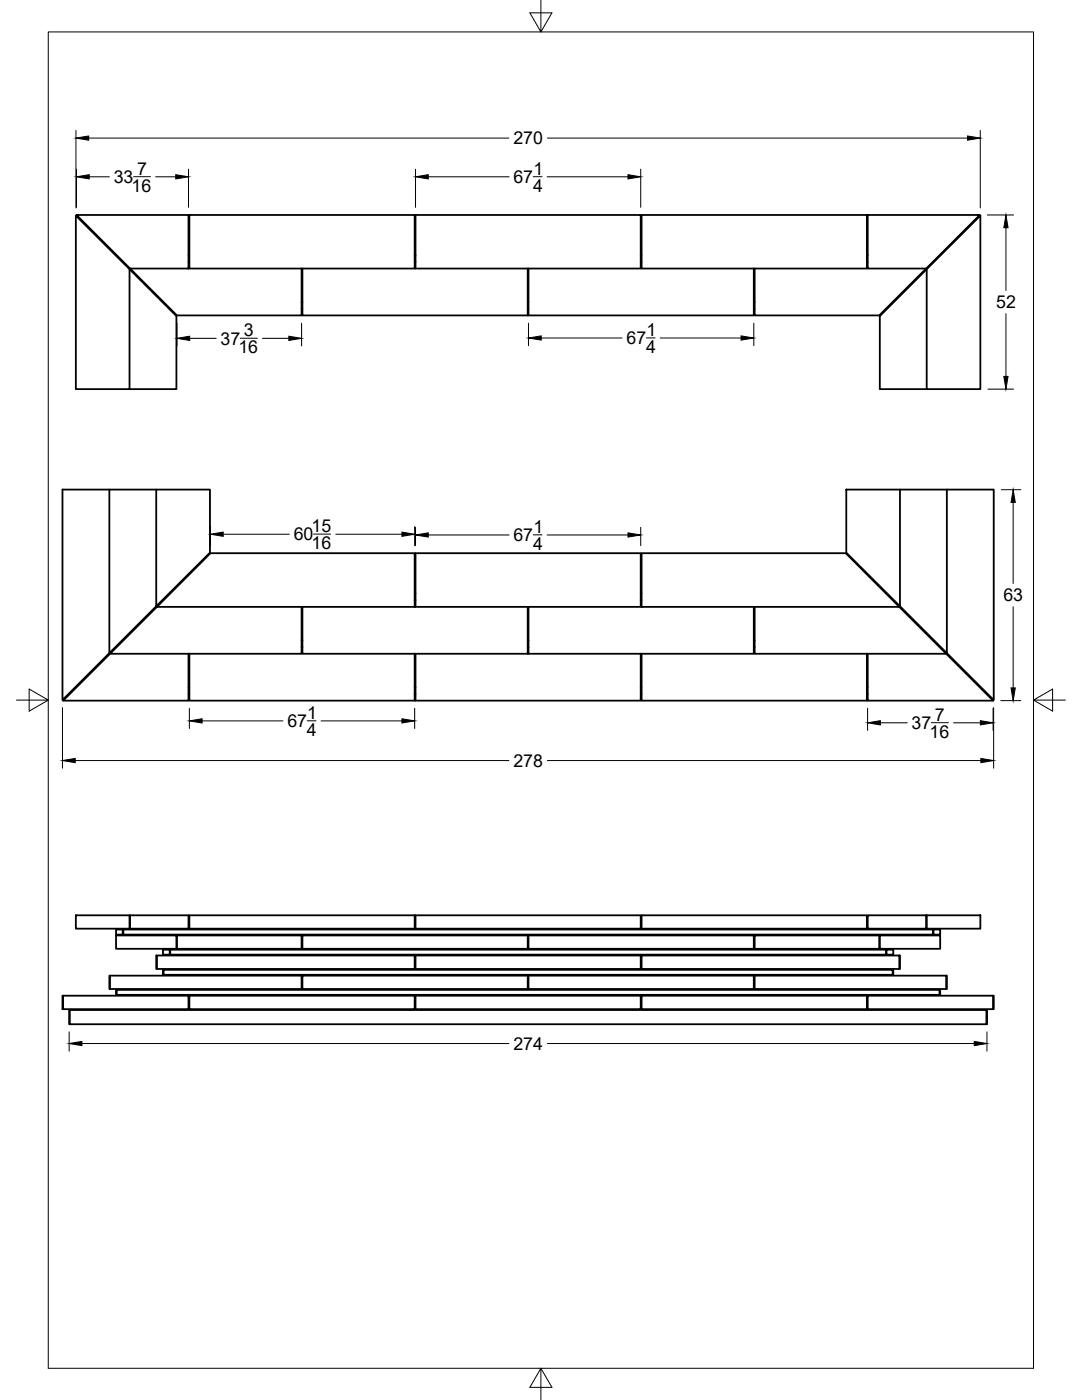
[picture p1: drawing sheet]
<svg xmlns="http://www.w3.org/2000/svg" width="216mm" height="279mm" viewBox="0 0 216 279" stroke-linecap="round" stroke-linejoin="round" font-family="sans-serif">
<!-- layer: Visible -->
<g fill="none" stroke="#000" stroke-width=".36">
<path d="M15.1 43l10.7 10.7v24h-10.7zM15.3 42.9h22.3v10.7h-11.6zM25.8 53.7l9.4 9.4v14.6h-9.4M26 53.6l9.3 9.3h24.9v-9.3M37.6 50.9h.2M37.6 52.3h.2M37.8 42.9h44.9v10.7h-44.9zM60.3 53.6v9.3h45v-9.3M82.7 50.9h.2M82.7 52.3h.2M82.9 42.9h44.9v10.7h-44.9zM105.5 53.6v9.3h44.9v-9.3"/>
<path d="M127.8 50.9h.2M127.8 52.3h.2M128 42.9h45v10.7h-45zM150.6 53.6v9.3h24.9l9.3-9.3M173 50.9h.1M173 52.3h.1M173.1 42.9h22.4l-10.7 10.7h-11.7zM184.9 53.7l10.7-10.7v34.7h-10.7zM184.9 53.7l-9.3 9.4v14.6h9.3M60.2 60.3h.1M60.2 61.6h.1M105.3 60.3h.2"/>
<path d="M105.3 61.6h.2M150.4 60.3h.2M150.4 61.6h.2M21.8 97.7h-9.3v42l9.3-9.4M31.2 97.7h-9.4v32.6M31.2 97.7h10.7v12.6l-10.7 10.7zM168.9 97.7h10.7v23.3l-10.7-10.7zM179.6 97.7h9.3v32.6l-9.3-9.3M188.9 97.7h9.4v42l-9.4-9.4M42 110.4h40.7v10.7h-51.4zM82.7 119.8h.2M82.7 118.4h.2"/>
<path d="M82.9 110.4h44.9v10.7h-44.9zM127.8 119.8h.2M127.8 118.4h.2M128 110.4h40.8l10.7 10.7h-51.5zM21.9 130.5l-9.3 9.3h25v-9.3M31.2 121l-9.4 9.3M31.3 121.1l-9.4 9.4h38.3v-9.4M37.6 138.5h.2M37.6 137.2h.2M37.8 130.5v9.3h44.9v-9.3M60.2 129.1h.1M60.2 127.8h.1"/>
<path d="M60.3 121.1v9.4h45v-9.4M82.7 138.5h.2M82.7 137.2h.2M82.9 130.5v9.3h44.9v-9.3M105.3 129.1h.2M105.3 127.8h.2M105.5 121.1v9.4h44.9v-9.4M127.8 138.5h.2M127.8 137.2h.2M128 130.5v9.3h45v-9.3M150.4 129.1h.2M150.4 127.8h.2"/>
<path d="M150.6 121.1v9.4h38.2l-9.3-9.4M173 138.5h.1M173 137.2h.1M173.1 130.5v9.3h25.1l-9.4-9.3M12.6 198.7h-.1v2.7h.1M12.6 198.7h25v2.7h-25zM15.1 182.7h10.7v2.6h-10.7zM21.9 194.7h-.1v2.7h.1M21.9 194.7h38.3v2.7h-38.3zM23.2 185.5h1.3v1h-1.3zM23.2 186.7h12v2.7h-12zM23.3 197.5h-.1v1h.1"/>
<path d="M23.3 197.5h164.2v1h-164.2zM24.5 185.5h.1v1h-.1M24.6 186.5h161.5M24.6 185.5h161.5M25.8 182.7h11.8v2.6h-11.8M26 182.7v2.6M31.3 190.7h51.4v2.7h-51.4zM31.3 190.7h-.1v2.7h.1M32.5 189.5h1.4v1h-1.4zM32.6 193.5h-.1v1h.1M32.6 193.5h145.5v1h-145.5zM33.9 189.5h.1v1h-.1"/>
<path d="M34 190.5h142.8M34 189.5h142.8M35.2 186.7h.1v2.7h-.1M35.3 186.7h24.9v2.7h-24.9M37.8 198.7h44.9v2.7h-44.9zM37.8 182.7h44.9v2.6h-44.9zM60.3 194.7h45v2.7h-45zM60.3 186.7h45v2.7h-45zM82.9 198.7h44.9v2.7h-44.9zM82.9 190.7h44.9v2.7h-44.9zM82.9 182.7h44.9v2.6h-44.9zM105.5 194.7h44.9v2.7h-44.9z"/>
<path d="M105.5 186.7h44.9v2.7h-44.9zM128 198.7h45v2.7h-45zM128 190.7h51.5v2.7h-51.5zM128 182.7h45v2.6h-45zM150.6 194.7h38.2v2.7h-38.2zM173.1 198.7h25.1v2.7h-25.1zM175.5 186.7h-24.9v2.7h24.9M175.6 186.7h-.1v2.7h.1M175.6 186.7h12v2.7h-12zM176.9 189.5h-.1v1h.1M176.9 189.5h1.3v1h-1.3zM178.1 193.5h.1v1h-.1"/>
<path d="M179.5 190.7h.1v2.7h-.1M184.8 182.7v2.6h-11.7v-2.6h11.8M184.8 185.3h.1M184.9 182.7h10.7v2.6h-10.7zM186.3 185.5h-.2v1h.2M186.3 185.5h1.3v1h-1.3zM187.5 197.5h.1v1h-.1M188.8 194.7h.1v2.7h-.1M198.2 198.7h.1v2.7h-.1M13.9 201.6h-.1v2.8h.1M13.9 201.6h182.9v2.8h-182.9zM196.8 201.6h.2v2.8h-.2"/>
</g>
<!-- layer: Border -->
<path d="M9.6 6.4h196.6v266.7h-196.6zM107.9 0v6.4l-2.2-3.8h4.4l-2.2 3.8M3.3 139.7h6.3l-3.8-2.2v4.4l3.8-2.2M206.2 139.7l3.8 2.2v-4.4l-3.8 2.2h6.4M107.9 273.1l2.2 3.8h-4.4l2.2-3.8v6.3" fill="none" stroke="#000" stroke-width=".2"/>
<!-- layer: FD_Dimensions -->
<g fill="none" stroke="#000" stroke-width=".2">
<path d="M15.2 26v15.5M15.3 33.8v7.6M17.7 27.6h83.8M17.8 35.3h4M26.6 35.3h3.4M31.1 35.3h4M37.6 33.8v7.6M82.9 33.8v7.6M85.4 35.3h16.2M106.4 35.3h1.8M109.2 35.3h16.1M109.2 27.6h83.9"/>
<path d="M127.8 33.8v7.6M195.6 26v15.5M197 42.9h5.2M200.7 45.4v12.6M35.3 64.5v4.5M37.8 67.5h5.3M47.9 67.5h3.5M52.4 67.5h5.2M60.2 64.5v4.5M105.5 64.5v4.5M108 67.5h16.1M129 67.4h1.7"/>
<path d="M131.7 67.5h16.2M150.4 64.5v4.5M197.1 77.7h5.1M200.7 62.6v12.5M199.8 97.7h3.9M42 105.1v3.8M44.5 106.6h13.2M62.6 106.6h3.4M67 106.6h13.2M82.7 105.1v3.8M82.9 105.2v3.7M85.4 106.8h16.2"/>
<path d="M106.4 106.7h1.8M109.2 106.8h16.1M127.8 105.2v3.7M202.2 100.3v16.2M199.7 139.8h4M202.2 121.1v16.2M12.5 141.2v12.1M15 151.8h86.5M37.8 141.4v4M40.3 143.9h16.2M61.3 143.8h1.8M64.1 143.9h16.1"/>
<path d="M82.7 141.4v4M109.2 151.8h86.5M173.1 141.4v4.4M175.7 144.3h5.3M185.8 144.2h3.5M190.3 144.3h5.3M198.2 141.4v4.4M198.3 141.2v12.1M13.8 205.9v3.9M16.3 208.3h85.2M109.2 208.3h85.2M196.9 205.9v3.9"/>
</g>
<g fill="#000" stroke="#000" stroke-width=".2">
<path d="M15.2 27.6l2.5-.5v.9zM15.3 35.3l2.5-.4v.8zM35.1 34.9l2.5 .4-2.5 .4zM82.9 35.3l2.5-.4v.8zM125.3 34.9l2.5 .4-2.5 .4zM193.1 27.1l2.5 .5-2.5 .4zM200.7 42.9l.4 2.5h-.8zM35.3 67.5l2.5-.4v.8zM57.6 67.1l2.6 .4-2.6 .4zM105.5 67.5l2.5-.5v.9zM147.9 67l2.5 .5-2.5 .4zM200.3 75.1h.8l-.4 2.6z"/>
<path d="M42 106.6l2.5-.4v.8zM80.2 106.2l2.5 .4-2.5 .4zM82.9 106.8l2.5-.5v.9zM125.3 106.3l2.5 .5-2.5 .4zM202.2 97.7l.4 2.6h-.9zM201.7 137.3h.9l-.4 2.5zM12.5 151.8l2.5-.4v.8zM37.8 143.9l2.5-.5v.9zM80.2 143.4l2.5 .5-2.5 .4zM173.1 144.3l2.6-.5v.9zM195.6 143.8l2.6 .5-2.6 .4zM195.7 151.4l2.6 .4-2.6 .4z"/>
<path d="M13.8 208.3l2.5-.5v.9zM194.4 207.8l2.5 .5-2.5 .4z"/>
</g>
<g font-size="3.5">
<text x="102.4" y="28.8">270</text>
<text x="27.3" y="34.8">7</text>
<text x="106.4" y="34.8">1</text>
<text x="22.7" y="36.5">33</text>
<text x="26.2" y="38.3">16</text>
<text x="102.4" y="36.5">67</text>
<text x="106.4" y="38.2">4</text>
<text x="198.8" y="61.5">52</text>
<text x="44" y="68.8">37</text>
<text x="47.6" y="70.5">16</text>
<text x="48.7" y="67.1">3</text>
<text x="125" y="68.7">67</text>
<text x="128.9" y="70.4">4</text>
<text x="129" y="67">1</text>
<text x="58.6" y="107.9">60</text>
<text x="62.2" y="106.2">15</text>
<text x="106.4" y="106.3">1</text>
<text x="62.2" y="109.6">16</text>
<text x="102.4" y="108">67</text>
<text x="106.4" y="109.7">4</text>
<text x="200.2" y="120">63</text>
<text x="61.3" y="143.4">1</text>
<text x="186.5" y="143.8">7</text>
<text x="57.3" y="145.1">67</text>
<text x="61.2" y="146.8">4</text>
<text x="181.9" y="145.5">37</text>
<text x="185.5" y="147.3">16</text>
<text x="102.4" y="153">278</text>
<text x="102.4" y="209.5">274</text>
</g>
</svg>
